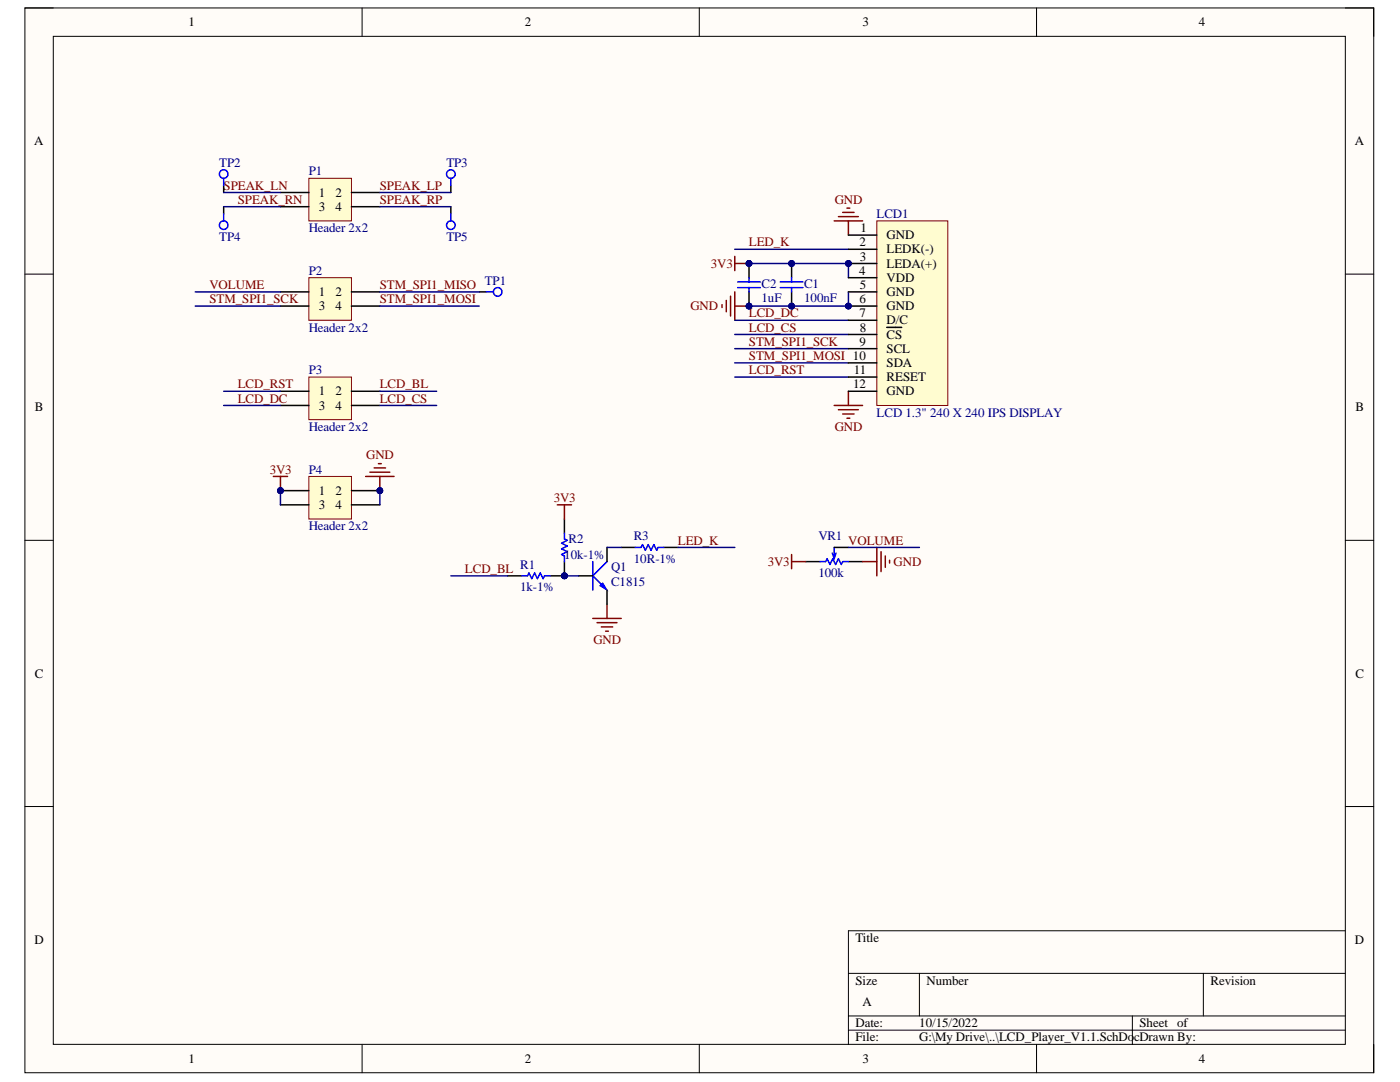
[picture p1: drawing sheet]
# Altium project LCD_Player_V1.1.PrjPcb
1 sheet, 17 parts. Net scope: global (net labels, ports and power ports of the same name join across sheets).
Board file: LCD_Player_V1.1.PcbDoc

## Sheet LCD_Player_V1.1.SchDoc
size A; SheetNumber: 1; SheetTotal: 1

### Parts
C1  100nF  [Cap 0603]
C2  1uF  [Cap 0603]
LCD1  LCD 1.3" 240 X 240 IPS DISPLAY  [LCD 1.3inch IPS HD]
P1  Header 2x2  [Header 2mm 2x2]
P2  Header 2x2  [Header 2mm 2x2]
P3  Header 2x2  [Header 2mm 2x2]
P4  Header 2x2  [Header 2mm 2x2]
Q1  C1815  [SOT23B]
R1  1k-1%  [Res 0603]
R2  10k-1%  [Res 0603]
R3  10R-1%  [Res 0603]
TP1  TP  [TP]  (value not drawn)
TP2  TP  [TP]  (value not drawn)
TP3  TP  [TP]  (value not drawn)
TP4  TP  [TP]  (value not drawn)
TP5  TP  [TP]  (value not drawn)
VR1  100k  [Adjust Resistor Wheel]

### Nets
3V3: C1.1 C2.1 LCD1.3(LEDA(+)) LCD1.4(VDD) P4.1 P4.3 R2.2 VR1.1
GND: C1.2 C2.2 LCD1.1(GND) LCD1.5(GND) LCD1.6(GND) LCD1.12(GND) P4.2 P4.4 Q1.1(E) VR1.3
LCD_BL: P3.2 R1.1
LCD_CS: LCD1.8(~{CS}) P3.4
LCD_DC: LCD1.7(D/C) P3.3
LCD_RST: LCD1.11(RESET) P3.1
LED_K: LCD1.2(LEDK(-)) R3.1
SPEAK_LN: P1.1 TP2.1
SPEAK_LP: P1.2 TP3.1
SPEAK_RN: P1.3 TP4.1
SPEAK_RP: P1.4 TP5.1
STM_SPI1_MISO: P2.2 TP1.1
STM_SPI1_MOSI: LCD1.10(SDA) P2.4
STM_SPI1_SCK: LCD1.9(SCL) P2.3
VOLUME: P2.1 VR1.2
NetQ1_2: Q1.2(C) R3.2
NetQ1_3: Q1.3(B) R1.2 R2.1
